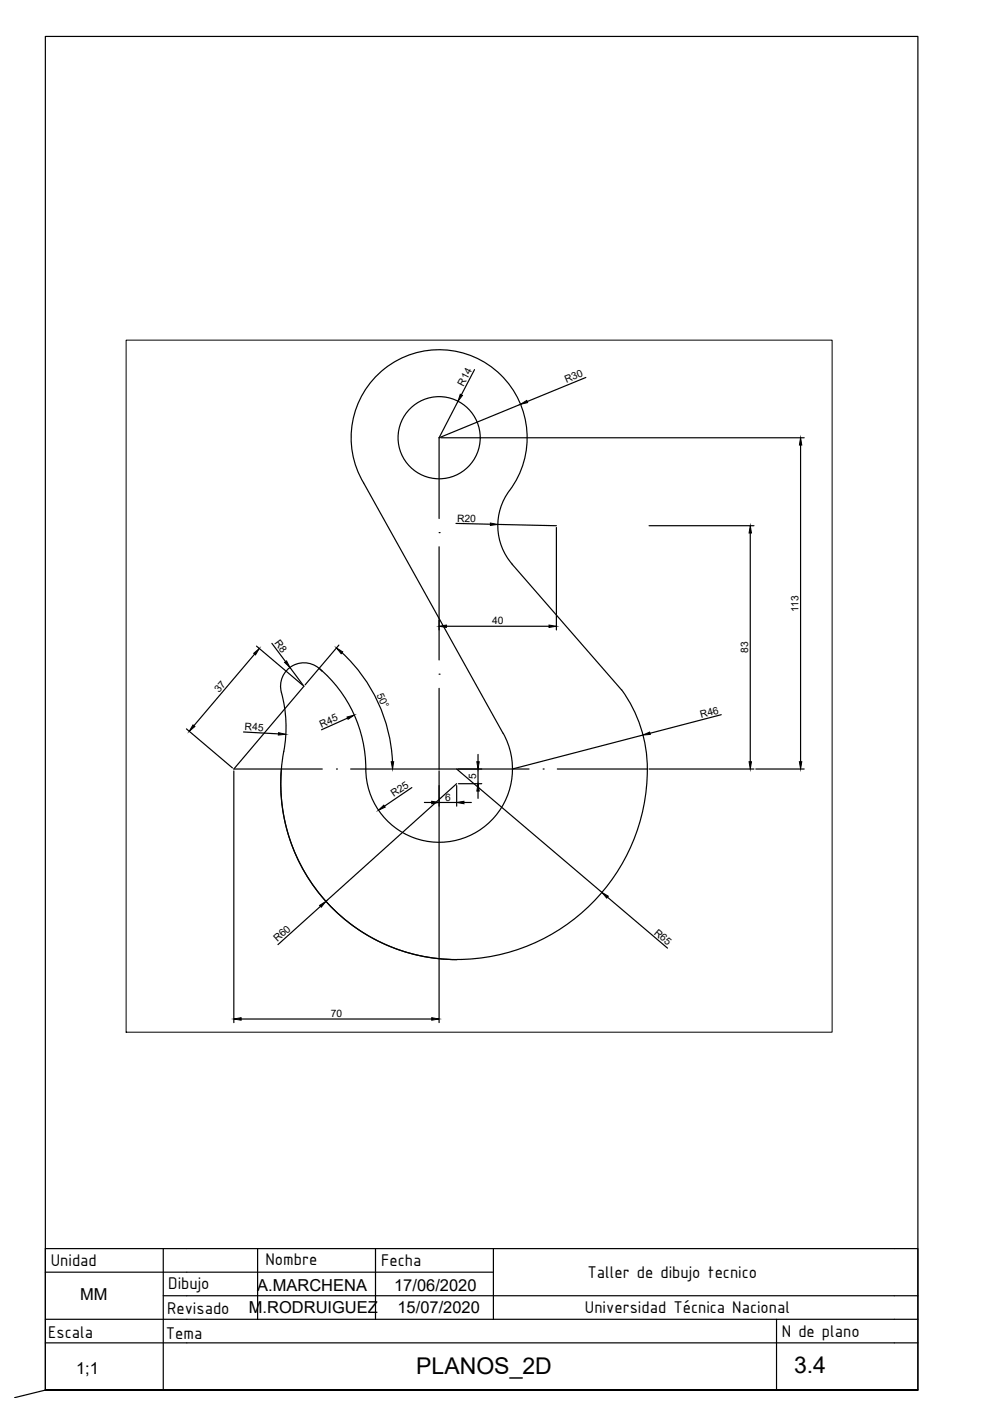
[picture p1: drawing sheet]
<svg xmlns="http://www.w3.org/2000/svg" width="210mm" height="297mm" viewBox="0 0 210 297" stroke-linecap="round" stroke-linejoin="round" font-family="sans-serif">
<!-- layer: 0 -->
<g fill="none" stroke="#000" stroke-width=".25">
<path d="M108.6 119.6l23.2 26.7M108.6 119.6a12.4 12.4 0 0 1-.6-15.6 18.7 18.7 0 0 0-13.9-29.8 18.7 18.7 0 0 0-17 28.2l29.6 53.1M59.7 146.8a29.4 29.4 0 0 1 .2 14.3 37.3 37.3 0 0 0 36.9 42.4M67.7 141.7a28.4 28.4 0 0 1 9.9 22.7 15.5 15.5 0 0 0 20.1 13.5 15.5 15.5 0 0 0 9-22.4M68.2 142.2a5 5 0 0 0-6.1-1.1 5 5 0 0 0-2.4 5.7M68.2 142.2h.1M131.8 146.3a29.4 29.4 0 0 1 5.1 22.2 40.4 40.4 0 0 1-40.1 34.9M59.7 163a37.3 37.3 0 0 0 37.1 40.5M9.6 269.7h95M9.6 279.7h180M34.6 274.7h155M34.6 264.7v30"/>
<path d="M54.6 264.7v15M79.6 264.7v15M104.6 264.7v15M189.6 264.7h-180v30M9.6 284.7h180"/>
<circle cx="93.1" cy="92.8" r="8.7"/>
</g>
<!-- layer: Ocultas -->
<path d="M93.1 92.8v17.1M93.1 112.9h.1M93.1 115.9v24M64.4 145.5l-14.8 17.5h18.7M93.1 142.9h.1M93.1 145.9v17.1M71.3 163h.1M74.3 163h37.9M115.2 163h.1M118.2 163h19" fill="none" stroke="#000" stroke-width=".25"/>
<!-- layer: Cotas -->
<g fill="none" stroke="#000" stroke-width=".25">
<path d="M100.6 78.4l-2.8 5.3M93.5 92.8h77M97.1 85.1l-4 7.7 17.2-7.1M124.2 80l-12.4 5.1M169.7 94.4v67.1M96.7 111l7.3 .1M105.5 111.2l12.5 .3M118 111.8v21.8M137.6 111.5h22.3M159.1 113v48.5M54 138.7l-12.9 15.2M54.4 137l9.7 8.2"/>
<path d="M57.6 136.4l2.9 3.9M71.8 136.8l-7.1 8.4M72.5 138.4a33.7 33.7 0 0 1 10.7 23.1M93.1 131.5v2.1M94.6 132.8h21.8M39.5 154.5l9.8 8.3M51.6 155.2l7.4 .4M61.5 141.5l2.9 4M73.7 152.3l-5.5 2.4M101.4 160v1.5M136.3 155.9l-27.7 7.1M152.9 151.5l-15.1 4"/>
<path d="M49.6 163.4v53.4M87.3 167l-5.8 3.9M90 170.1h1.5M93.1 163.4v53.4M93.1 170.1h3.7M96.8 166.6v4.3M96.8 163l30.8 26.2M96.8 166.2l-27.7 24.9M97.2 166.2h4.9M97.2 163h4.9M98.4 170.1h1.5M101.4 163v3.2"/>
<path d="M101.4 167.7v1.6M137.6 163h22.3M160.2 163h10.3M68 192.2l-9.1 8.1M128.8 190.2l12.7 10.8M51.1 216h40.4M194.6 294.7h-185v-287h185v287h-185l-6.5 1.6"/>
</g>
<g fill="#000" stroke="#000" stroke-width=".21">
<path d="M97.6 83.6l.5 .2-1 1.3zM110.3 85.7l1.4-.8 .2 .5zM169.7 92.8l.3 1.6h-.5zM104 110.9l1.5 .3-1.5 .2zM159.1 111.5l.2 1.5h-.5zM53.8 138.5l1.2-1-.8 1.4zM71.3 137.4l1.4 .8-.4 .4zM93.1 132.8l1.5-.3v.5zM116.4 132.5l1.6 .3-1.6 .2zM40.9 153.7l.4 .3-1.2 1zM59.1 155.3l1.5 .4-1.6 .2zM60.3 140.4l.5-.3 .7 1.4z"/>
<path d="M73.6 152l1.5-.4-1.3 .9zM136.3 155.9l1.4-.7 .2 .5zM80.2 171.8l1.2-1.1 .3 .4zM82.9 161.5h.6l-.3 1.5zM91.5 169.9l1.6 .2-1.6 .3zM96.8 170.1l1.6-.2v.5zM101.4 166.2l.2 1.5h-.5zM101.1 161.5h.5l-.2 1.5zM158.8 161.5h.5l-.2 1.5zM169.5 161.5h.5l-.3 1.5zM67.8 192l1.3-.9-1 1.2zM127.6 189.2l1.4 .8-.4 .4z"/>
<path d="M49.6 216l1.5-.2v.5zM91.5 215.8l1.6 .2-1.6 .3z"/>
</g>
<!-- layer: CajetinLine -->
<path d="M164.6 279.7v15M189.6 274.7h5v20h-185M189.6 264.7h5v10M189.6 279.7h5M189.6 284.7h5" fill="none" stroke="#000" stroke-width=".25"/>
<!-- layer: Cotas -->
<path d="M26.7 72.1h149.7v146.7h-149.7z" fill="none" stroke="#000" stroke-width=".21"/>
<g font-size="4.9">
<text x="88.2" y="291.4">PLANOS_2D</text>
<text x="168.4" y="291.1">3.4</text>
</g>
<g font-size="3.9">
<text x="10.8" y="268.4">Unidad</text>
<text x="56.3" y="268.1">Nombre</text>
<text x="80.8" y="268.4">Fecha</text>
<text x="35.7" y="273.3">Dibujo</text>
<text x="124.5" y="270.9">Taller de dibujo tecnico</text>
<text x="35.4" y="278.6">Revisado</text>
<text x="124" y="278.4">Universidad Técnica Nacional</text>
<text x="10.2" y="283.6">Escala</text>
<text x="35.1" y="283.8">Tema</text>
<text x="165.8" y="283.4">N de plano</text>
</g>
<g font-size="3.5">
<text x="17" y="275.7">MM</text>
<text x="54.5" y="273.6">A.MARCHENA</text>
<text x="83.6" y="273.7">17/06/2020</text>
<text x="52.8" y="278.4">M.RODRUIGUEZ</text>
<text x="84.3" y="278.4">15/07/2020</text>
<text x="16.1" y="291.4">1;1</text>
</g>
<g font-size="2.2">
<text x="98.3" y="82" transform="rotate(-62 98.3 82)">R14</text>
<text x="120.1" y="81.3" transform="rotate(-22 120.1 81.3)">R30</text>
<text x="96.9" y="110.6" transform="rotate(1 96.9 110.6)">R20</text>
<text x="169.3" y="129.8" transform="rotate(-90 169.3 129.8)">113</text>
<text x="58.1" y="136.3" transform="rotate(53 58.1 136.3)">R8</text>
<text x="104.4" y="132.4">40</text>
<text x="158.7" y="138.5" transform="rotate(-90 158.7 138.5)">83</text>
<text x="46.4" y="146.9" transform="rotate(-50 46.4 146.9)">37</text>
<text x="79.8" y="147.3" transform="rotate(65 79.8 147.3)">50°</text>
<text x="51.9" y="154.8" transform="rotate(3 51.9 154.8)">R45</text>
<text x="68.2" y="154.3" transform="rotate(-24 68.2 154.3)">R45</text>
<text x="148.7" y="152.2" transform="rotate(-15 148.7 152.2)">R46</text>
<text x="101" y="165.2" transform="rotate(-90 101 165.2)">5</text>
<text x="83.5" y="169" transform="rotate(-34 83.5 169)">R25</text>
<text x="94.4" y="169.7">6</text>
<text x="138.5" y="197.9" transform="rotate(40 138.5 197.9)">R65</text>
<text x="58.8" y="199.8" transform="rotate(-42 58.8 199.8)">R60</text>
<text x="70.1" y="215.6">70</text>
</g>
</svg>
